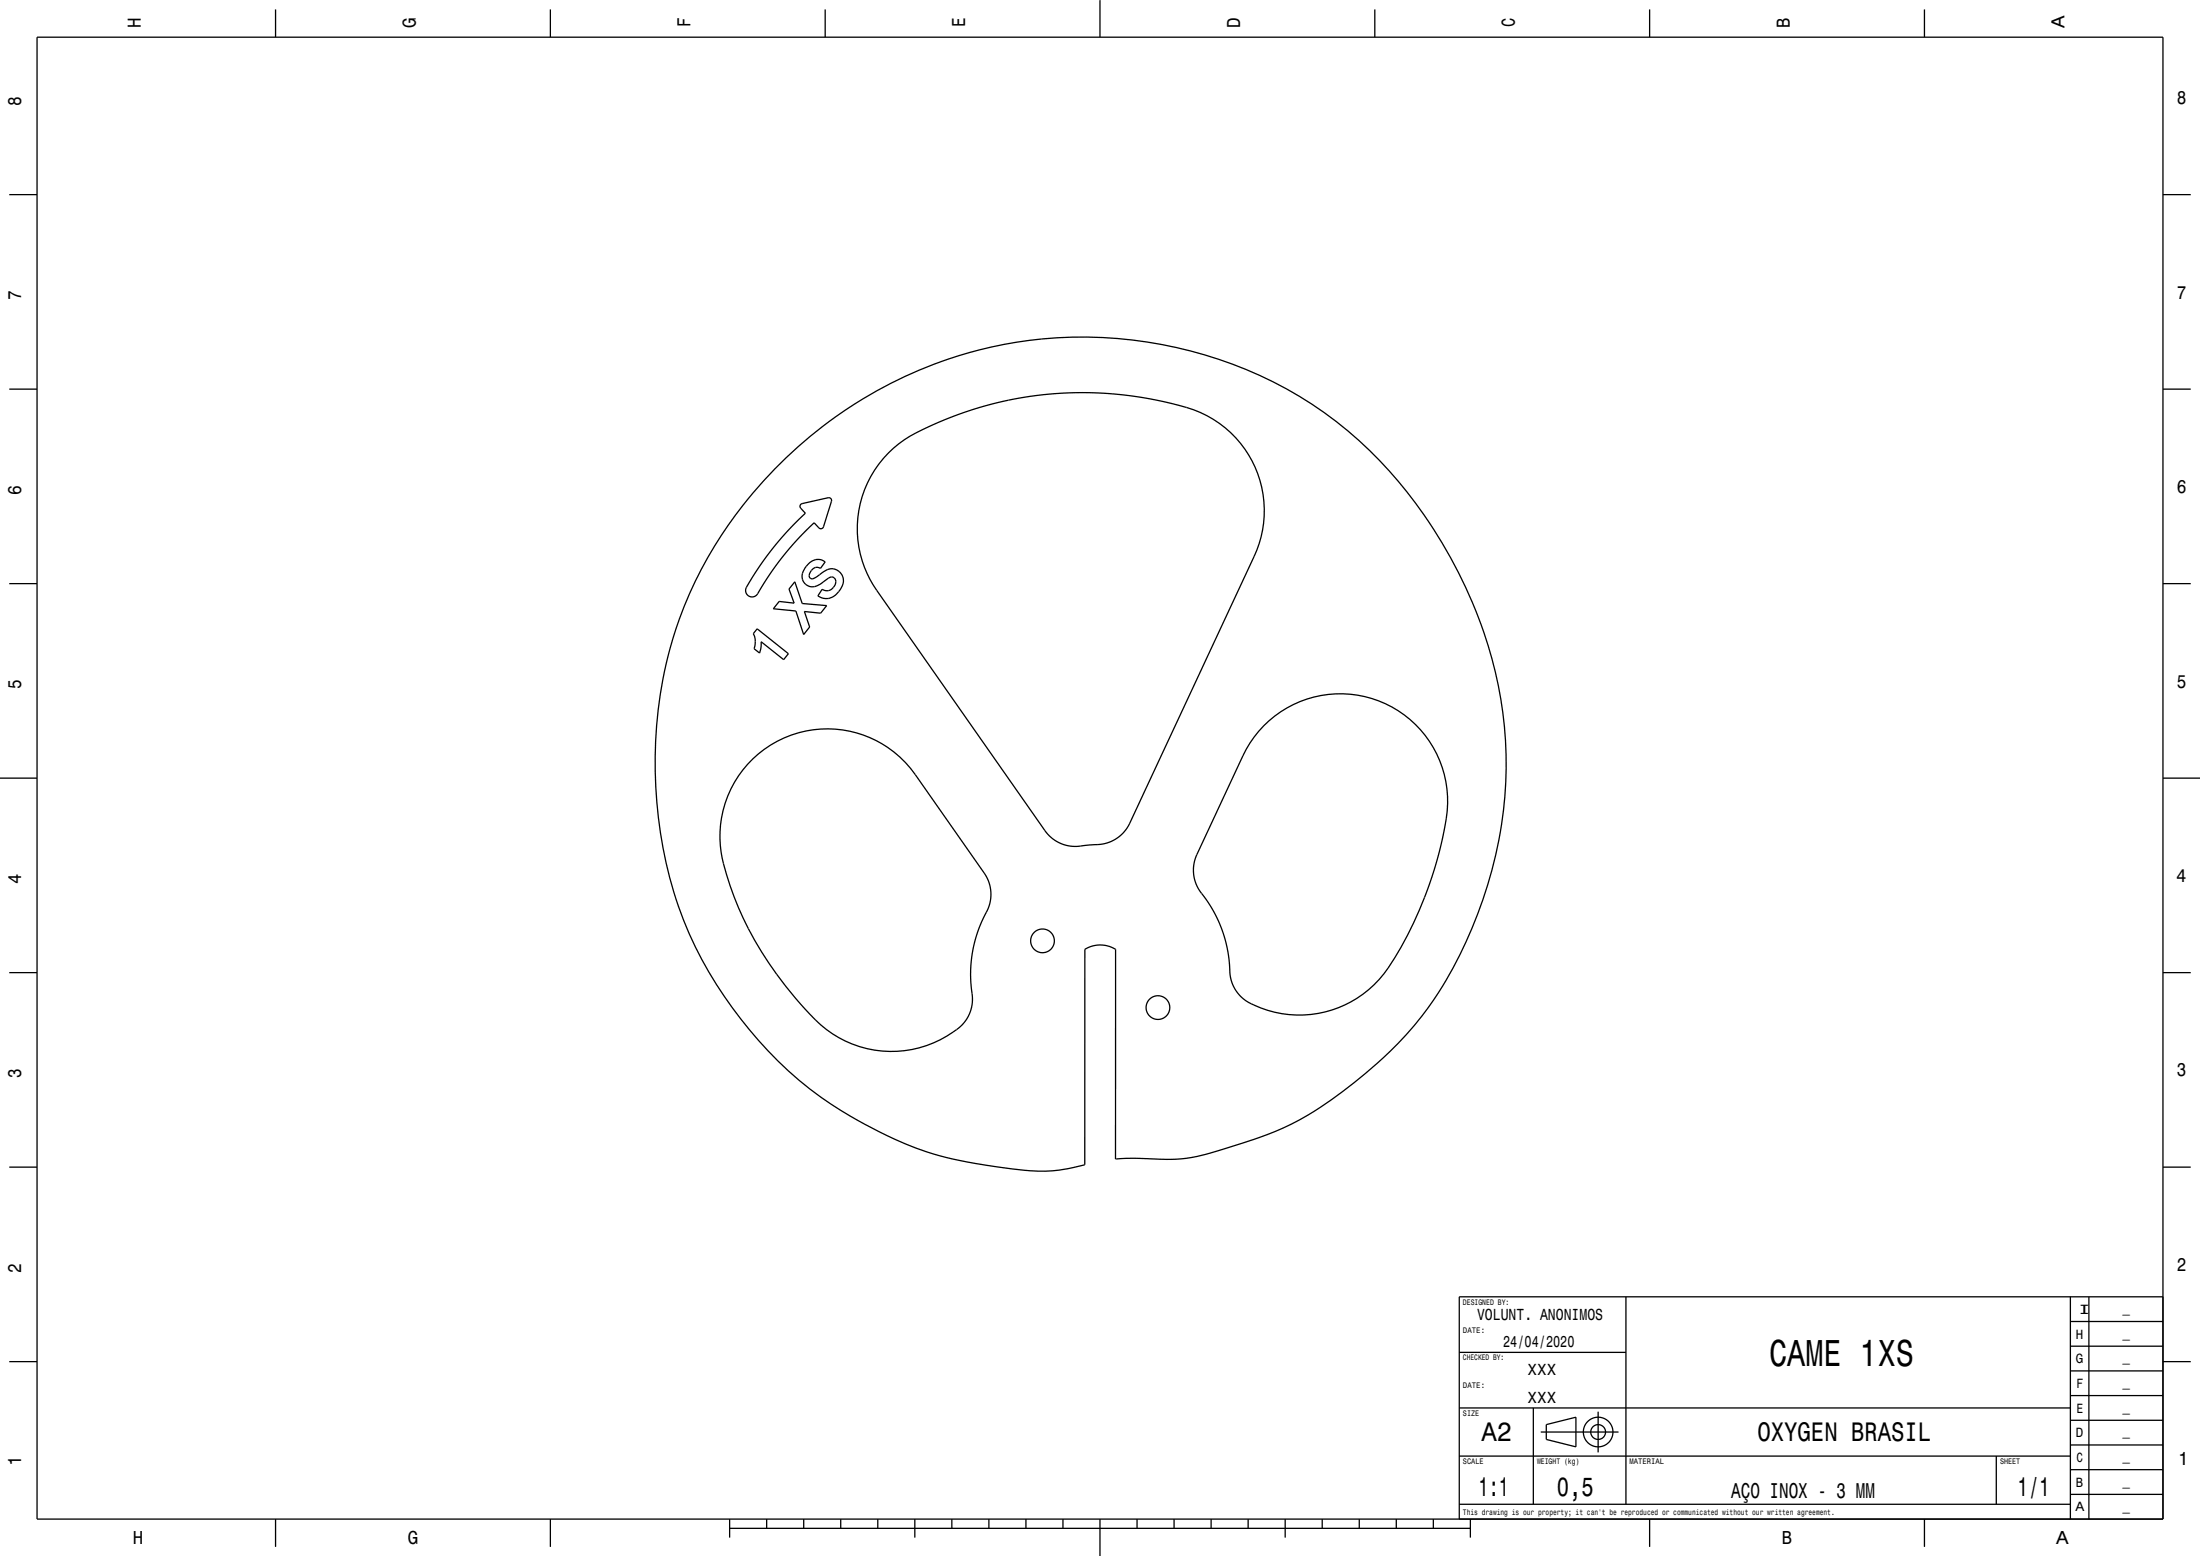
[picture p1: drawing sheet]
<svg xmlns="http://www.w3.org/2000/svg" width="594mm" height="420mm" viewBox="0 0 594 420" stroke-linecap="round" stroke-linejoin="round" font-family="sans-serif">
<g fill="none" stroke="#000" stroke-width=".35">
<path d="M10 10h574v400h-574zM74.4 2.5v7.5M148.6 2.5v7.5M222.8 2.5v7.5M297 0v10M371.2 2.5v7.5M445.4 2.5v7.5M519.6 2.5v7.5M2.5 52.5h7.5M584 52.5h7.5M2.5 105h7.5M584 105h7.5"/>
<path d="M209.2 126.6a115 115 0 0 1 138.2-21.6 115.3 115.3 0 0 1 46.4 49.5 110.5 110.5 0 0 1 3.7 96 96.4 96.4 0 0 1-31.9 41.8 81.7 81.7 0 0 1-30 16.2l-5.9 1.9a44.6 44.6 0 0 1-20.3 2.3l-3.6-.1-4.6 .3v-56.6a7.9 7.9 0 0 0-8.3 0v58.1a43.1 43.1 0 0 1-19.6 1.1 107.4 107.4 0 0 1-26-5.6 111.9 111.9 0 0 1-37.3-23.6 108.4 108.4 0 0 1-30.2-53.4 117.6 117.6 0 0 1 6.4-72.6 115.5 115.5 0 0 1 23-33.7zM216.2 136.2l.4-.3 7-1.6 .6 .1 .3 .7-2.3 7.4-.4 .2-.5-.1-1.5-1.5-.9 .9-3.8 3.9-3.5 4-3 4-2.8 4.4a6.5 6.5 0 0 1-2.2 2.7 1.82 1.82 0 0 1-2.1-.8 1.82 1.82 0 0 1 .4-2.2l3.3-5.3 3.9-5.2 4.3-4.9 4-4.1-1.3-1.4-.1-.5zM239.9 122.3a35.8 35.8 0 0 1 9.7-6.6l8.1-3.4 8.2-2.7 8.8-2.1 8.4-1.1 9.2-.4 8.3 .3 9.1 1.2 8.3 1.8a29.1 29.1 0 0 1 20.6 40.8l-33.8 72.6-1.5 2.1-1.7 1.4-2.2 1.2-2.4 .5-6.3 .6-2.5-.2-3-1.2-2.5-2.1-46-65.7a29 29 0 0 1 3.2-37zM2.5 157.5h7.5M214.6 157l2 5.9 6.6 .6-1.6 2-4.4-.4 1.4 4.1-1.6 2.1-2.1-6.4-6.1-.6 1.6-2 4 .5-1.4-3.8zM218.3 152.2a3.3 3.3 0 0 1 4.5-.5l-1.3 1.7a2.14 2.14 0 0 0-3 2.3l.3 .4a.98 .98 0 0 0 1.2-.1l1.3-.9a4.2 4.2 0 0 1 4.1-1.5 3.4 3.4 0 0 1 1.4 5.6 4 4 0 0 1-6 1.7l1.2-1.8a2.37 2.37 0 0 0 2.7-.2 2.37 2.37 0 0 0 .7-2.7 1.54 1.54 0 0 0-2.3 .3l-.4 .3a4.3 4.3 0 0 1-4.7 1.3 3 3 0 0 1-.6-4.8zM584 157.5h7.5M204.4 169.7l8.5 6.7-1.3 1.7-6.1-4.9-.1 1.8-.3 1.3-1.5-1.2 .3-2-.1-1.2-.4-.9zM341.2 195.9a29.1 29.1 0 0 1 35.2-4.6 29.1 29.1 0 0 1 13.5 32.8l-1.9 8.2-2.9 8.8a101.2 101.2 0 0 1-11.5 21.8 28.5 28.5 0 0 1-38 6.6l-1.8-2-1.3-2.7-.4-1.7-.2-3.7-.5-3.2-1.7-5.8-2.5-5.2-4-6.1-.8-2.1-.2-2.2 .2-2 .7-1.9 13.4-28.7a29.2 29.2 0 0 1 4.7-6.3zM0 210h10M203.3 204.9a29 29 0 0 1 43.8 4.2l18.8 26.9 1 1.7 .5 1.7 .2 2.3-.4 2.2-3.2 7.6-.9 3.1-.7 3.2-.3 4.9 .5 6.6-.2 2.2-1 2.9-1.6 2.2a29 29 0 0 1-41-2.7 91.1 91.1 0 0 1-24.1-43.8 29 29 0 0 1 8.6-25.2zM584 210h10"/>
<path d="M2.5 262.5h7.5M584 262.5h7.5M2.5 315h7.5M584 315h7.5M439 350v56M559 356.7h25M559 350v60M564 350v60M584 350h-190v60M2.5 367.5h7.5M394 365h45M559 376.7h25"/>
<path d="M559 370h25M559 363.4h25M584 367.5h7.5M394 393h165M394 380h165M414 380v26M416 386.5h21M417.5 384.5l8-2v8l-8-2zM431.5 381v11M539 393v13M559 396.7h25M559 390h25"/>
<path d="M559 383.4h25M74.4 410v7.5M148.6 410v7.5M197 412.5h200M197 410v5M207 410v2.5M217 410v2.5M227 410v2.5M237 410v2.5M247 410v5M257 410v2.5M267 410v2.5"/>
<path d="M277 410v2.5M287 410v2.5M297 410v10M307 410v2.5M317 410v2.5M327 410v2.5M337 410v2.5M347 410v5M357 410v2.5M367 410v2.5M377 410v2.5M387 410v2.5"/>
<path d="M394 406h165M397 410v5M445.4 410v7.5M519.6 410v7.5M559 403.4h25"/>
<circle cx="281.5" cy="254" r="3.2"/>
<circle cx="312.6" cy="272" r="3.2"/>
<circle cx="431.5" cy="386.5" r="4"/>
<circle cx="431.5" cy="386.5" r="2"/>
</g>
<text font-size="10.1" x="477.7" y="368.6">CAME 1XS</text>
<g font-size="7.2">
<text x="400" y="388.8">A2</text>
<text x="474.5" y="389.1">OXYGEN BRASIL</text>
<text x="399.2" y="403.8">1:1</text>
<text x="420.4" y="403.8">0,5</text>
<text x="544.8" y="403.8">1/1</text>
</g>
<text font-size="5.8" x="467.4" y="404.3">AÇO INOX - 3 MM</text>
<g font-size="5">
<text x="38" y="7.5" transform="rotate(-90 38 7.5)">H</text>
<text x="112.2" y="7.5" transform="rotate(-90 112.2 7.5)">G</text>
<text x="186.4" y="7.3" transform="rotate(-90 186.4 7.3)">F</text>
<text x="260.6" y="7.3" transform="rotate(-90 260.6 7.3)">E</text>
<text x="334.8" y="7.5" transform="rotate(-90 334.8 7.5)">D</text>
<text x="409" y="7.3" transform="rotate(-90 409 7.3)">C</text>
<text x="483.2" y="7.5" transform="rotate(-90 483.2 7.5)">B</text>
<text x="557.4" y="7.7" transform="rotate(-90 557.4 7.7)">A</text>
<text x="5.7" y="28.6" transform="rotate(-90 5.7 28.6)">8</text>
<text x="587.8" y="28.1">8</text>
<text x="5.7" y="81.1" transform="rotate(-90 5.7 81.1)">7</text>
<text x="587.8" y="80.6">7</text>
<text x="5.7" y="133.6" transform="rotate(-90 5.7 133.6)">6</text>
<text x="587.8" y="133.1">6</text>
<text x="587.8" y="185.6">5</text>
<text x="5.7" y="186.1" transform="rotate(-90 5.7 186.1)">5</text>
<text x="5.7" y="238.7" transform="rotate(-90 5.7 238.7)">4</text>
<text x="587.6" y="238.1">4</text>
<text x="5.7" y="291.1" transform="rotate(-90 5.7 291.1)">3</text>
<text x="587.8" y="290.6">3</text>
<text x="5.7" y="343.6" transform="rotate(-90 5.7 343.6)">2</text>
<text x="587.8" y="343.1">2</text>
<text x="5.7" y="395.7" transform="rotate(-90 5.7 395.7)">1</text>
<text x="588.1" y="395.6">1</text>
<text x="35.9" y="416.8">H</text>
<text x="110.1" y="416.8">G</text>
<text x="481.1" y="416.8">B</text>
<text x="555.1" y="416.8">A</text>
</g>
<g font-size="4.3">
<text x="398.8" y="356.2">VOLUNT. ANONIMOS</text>
<text x="405.9" y="363.7">24/04/2020</text>
<text x="412.5" y="371.2">XXX</text>
<text x="412.5" y="378.7">XXX</text>
</g>
<g font-size="3.6">
<text x="561.1" y="354.6">I</text>
<text x="560.5" y="361.3">H</text>
<text x="560.5" y="368">G</text>
<text x="560.6" y="374.6">F</text>
<text x="560.6" y="381.3">E</text>
<text x="560.5" y="388">D</text>
<text x="560.6" y="394.6">C</text>
<text x="560.5" y="401.3">B</text>
<text x="560.4" y="408">A</text>
</g>
<g font-size="2.9">
<text x="573.1" y="354.4">_</text>
<text x="573.1" y="361.1">_</text>
<text x="573.1" y="367.7">_</text>
<text x="573.1" y="374.4">_</text>
<text x="573.1" y="381.1">_</text>
<text x="573.1" y="387.7">_</text>
<text x="573.1" y="394.4">_</text>
<text x="573.1" y="401.1">_</text>
<text x="573.1" y="407.7">_</text>
</g>
<g font-size="2.2">
<text x="395" y="352.2">DESIGNED BY:</text>
<text x="395" y="359.7">DATE:</text>
<text x="395" y="367.2">CHECKED BY:</text>
<text x="395" y="374.7">DATE:</text>
<text x="395" y="382.2">SIZE</text>
<text x="395" y="395.2">SCALE</text>
<text x="415" y="395.2">WEIGHT (kg)</text>
<text x="440" y="395.2">MATERIAL</text>
<text x="540" y="395.2">SHEET</text>
<text x="395" y="408.8">This drawing is our property; it can't be reproduced or communicated without our written agreement.</text>
</g>
</svg>
